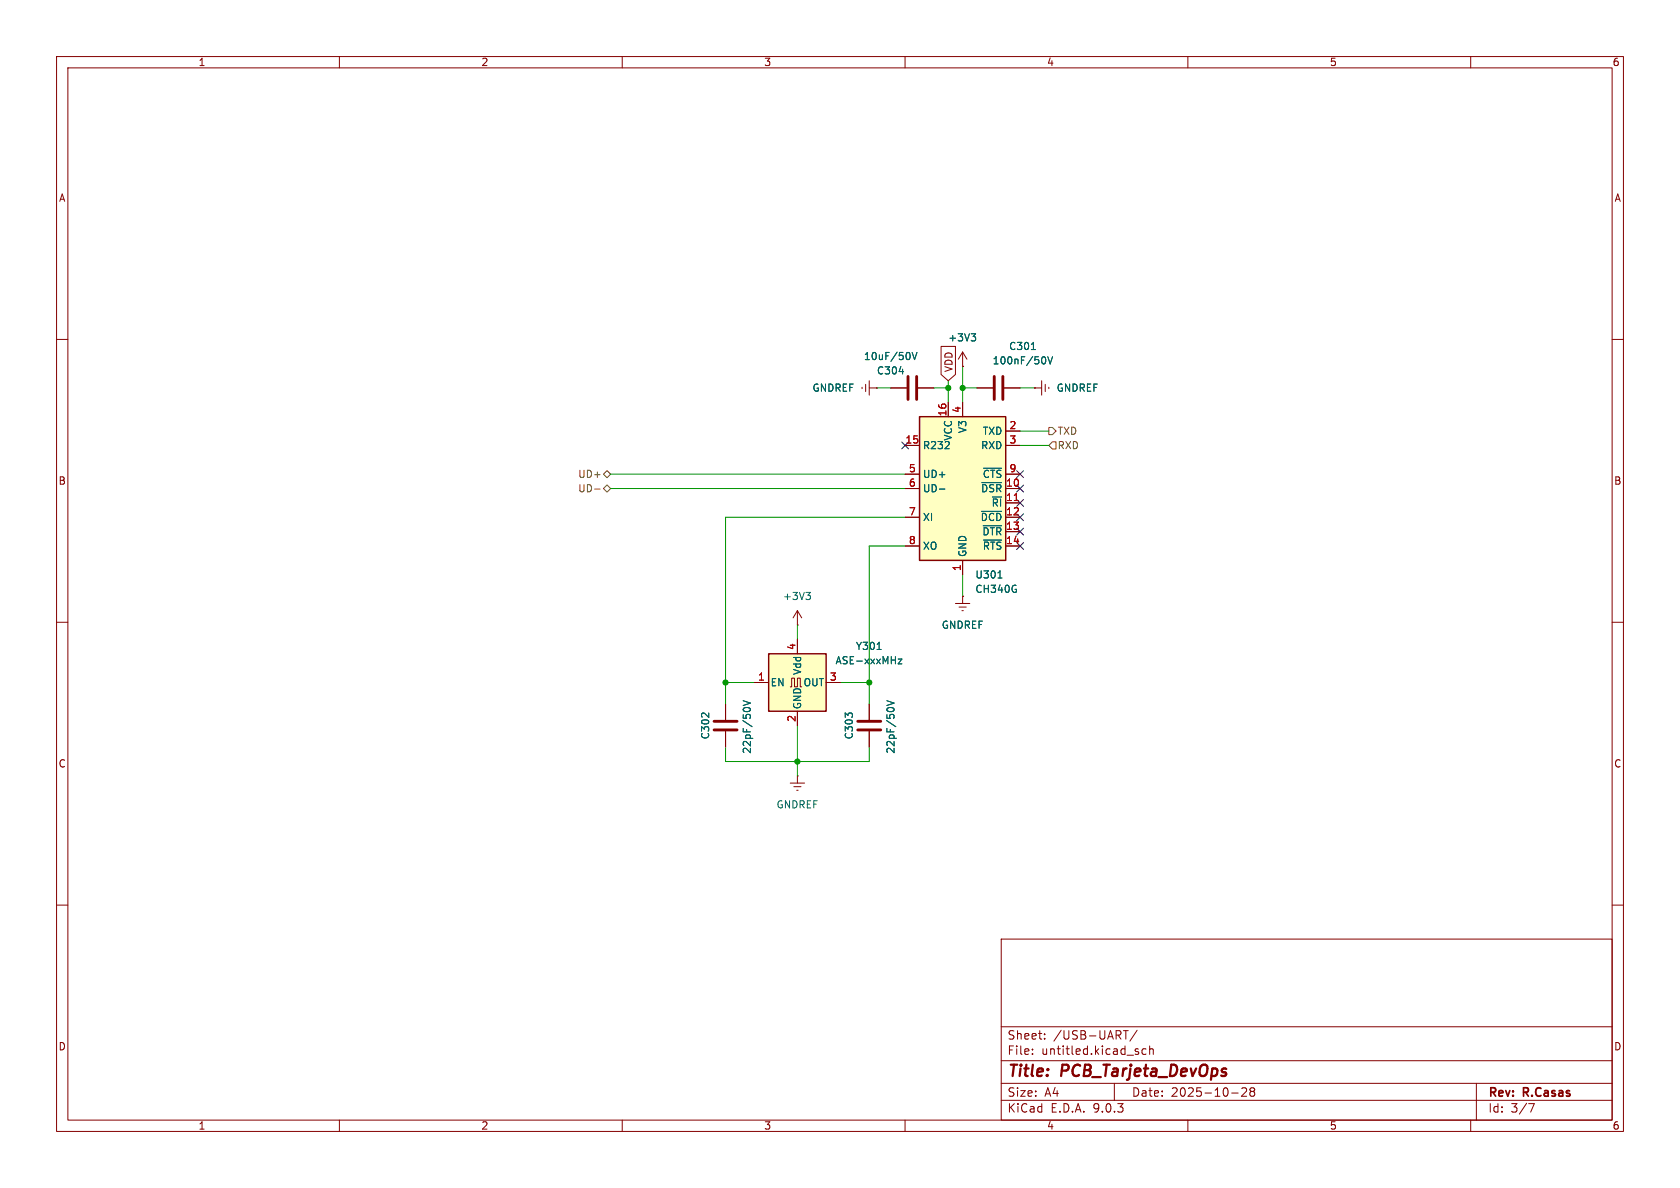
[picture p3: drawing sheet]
<svg xmlns="http://www.w3.org/2000/svg" width="297mm" height="210mm" viewBox="0 0 297 210" stroke-linecap="round" stroke-linejoin="round" font-family="sans-serif">
<g fill="none" stroke="#840000" stroke-width=".18">
<path d="M10 10h277v190h-277zM12 12h273v186h-273zM60 10v2M110 10v2M160 10v2M210 10v2M260 10v2M10 60h2M285 60h2M10 110h2M285 110h2M10 160h2"/>
<path d="M177 166h108v32h-108zM285 160h2M60 198v2M110 198v2M160 198v2M177 194.5h108M177 191.5h108M177 187.5h108M177 181.5h108M182.5 186.3v.1M182.5 185.5v.1M184.7 183.6v.1"/>
<path d="M184.7 182.8v.1M197 191.5v3M198.6 182.2h.9M199 182.2v1.5M201 182.1l-1.3 2M201.2 186v.3M202.6 185.5l-.4-.1-.3 .3v.4l.1 .2h.6M203.2 185.5l.3-.1 .3 .1 .1 .9M203.2 184.9v1.5M210 198v2M217.7 193.2h1.2M219.5 192.4l.6-.1 .2 .1 .1 .3-.9 1.1h.9"/>
<path d="M221.2 192.9l-.2-.2 .2-.4 .5 .1 .1 .2-.3 .3M221.2 192.9l-.2 .3v.5l.2 .1 .5-.1 .1-.2-.1-.4-.2-.2M221.2 192.9h.3M260 198v2M261 191.5v6.5M270.2 195.1h1l-.6 1.5"/>
</g>
<path d="M162.6 73.7h15.2v25.4h-15.2z" fill="#ffffc2"/>
<path d="M162.6 73.7h15.2v25.4h-15.2z" fill="none" stroke="#840000" stroke-width=".25"/>
<g fill="none" stroke="#840000" stroke-width=".18">
<path d="M152.4 68.5v.2M153 67.9v1.3M153.7 68.6h1.2M153.7 67.3v2.6M154.9 68.6h.1M157.5 68.6h2.8M160 78.7h2.6M162.3 68.6h2.8M167.6 71.1v2.6M170.2 71.1v2.6M172.7 68.6h2.8M177.5 68.6h2.8"/>
<path d="M177.8 78.7h2.5M177.8 76.2h2.5M182.9 68.6h.1M182.9 68.6h1.2M184.1 67.3v2.6M184.8 67.9v1.3M185.4 68.5v.2M160 83.8h2.6M160 86.4h2.6M160 91.4h2.6M160 96.5h2.6M170.2 99.1v2.5"/>
<path d="M177.8 83.8h2.5M177.8 86.4h2.5M177.8 91.4h2.5M177.8 96.5h2.5M177.8 88.9h2.5M177.8 94h2.5M141 110.5h.1M141 108l-.8 1.2M141 108l.7 1.2M141 108v2.5M168.9 106.7h2.5M169.5 107.3h1.3"/>
<path d="M170.1 108h.2M170.2 105.4h.1M170.2 105.4v1.3M128.3 124.5v2.8M128.3 129.3v2.8M139.7 138.4h2.5M140.3 139.1h1.3M140.8 139.7h.3M141 137.2h.1M141 137.2v1.2"/>
</g>
<g fill="none" stroke="#006464" stroke-width=".18">
<path d="M159 65.7h.7M160.8 62.5v.8M161.3 62.3l.4 1.3 .4-1.3M182.3 61.8h.8M184.6 63.1a.79 .79 0 0 1 0 1.2M185.2 63.1l.5 1.2 .4-1.2M166.1 86.5h.9M173.5 90.4h3.6M173.6 85.3h3.5M173.8 92.9h3.3M173.9 82.8h3.2M173.9 95.5h3.2"/>
<path d="M142.5 104.7h.8l-.5 .5M143 105.2l.3 .2v.3l-.3 .3M176.4 102.2h.8M131.4 123.9l1.3 .4-1.3 .4M131.6 125.1h.8"/>
</g>
<path d="M179.3 88.5h.7" fill="none" stroke="#a90000" stroke-width=".18"/>
<path d="M160.5 66.5v4.1M162.1 66.5v4.1M175.8 66.5v4.1M177.3 66.5v4.1M126.2 127.5h4.1M126.2 129h4.1" fill="none" stroke="#840000" stroke-width=".51"/>
<path d="M135.9 115.6h10.1v10.1h-10.1z" fill="#ffffc2"/>
<path d="M135.9 115.6h10.1v10.1h-10.1z" fill="none" stroke="#840000" stroke-width=".25"/>
<g fill="none" stroke="#840000" stroke-width=".18">
<path d="M154.9 68.6h.1M157.5 68.6h2.8M160 78.7h2.6M162.3 68.6h2.8M166.4 61.2h2.5v5l-1.3 1.1-1.2-1.1zM167.6 71.1v2.6M170.2 64.8h.1M170.2 62.2l.7 1.3M170.2 62.2l-.8 1.3M170.2 62.2v2.6M170.2 71.1v2.6M172.7 68.6h2.8"/>
<path d="M177.5 68.6h2.8M177.8 78.7h2.5M177.8 76.2h2.5M182.9 68.6h.1M160 83.8h2.6M160 86.4h2.6M160 91.4h2.6M160 96.5h2.6M170.2 99.1v2.5M177.8 83.8h2.5M177.8 86.4h2.5M177.8 91.4h2.5"/>
<path d="M177.8 96.5h2.5M177.8 88.9h2.5M177.8 94h2.5M141 113v2.6M170.2 105.4h.1M128.3 124.5v2.8M128.3 129.3v2.8M133.3 120.7h2.6M139.7 121.4h.3v-1.5h.5v1.5h.5v-1.5h.5v1.5h.2M141 125.7v2.6M146 120.7h2.6M153.7 124.5v2.8"/>
<path d="M153.7 129.3v2.8"/>
</g>
<g fill="none" stroke="#006464" stroke-width=".18">
<path d="M171.7 59h.8l-.4 .5M172.2 59.5l.3 .2v.3l-.3 .3M159 65.7h.7M160.8 62.5v.8M161.3 62.3l.4 1.3 .4-1.3M182.3 61.8h.8M184.6 63.1a.79 .79 0 0 1 0 1.2M185.2 63.1l.5 1.2 .4-1.2M166.1 86.5h.9M173.5 90.4h3.6M173.6 85.3h3.5M173.8 92.9h3.3"/>
<path d="M173.9 82.8h3.2M173.9 95.5h3.2M155.1 114.8h.7M158.8 116.5h.6l-.6 .8h.6M176.4 102.2h.8M131.4 123.9l1.3 .4-1.3 .4M131.6 125.1h.8M156.8 123.9l1.3 .4-1.3 .4M157 125.1h.8"/>
</g>
<path d="M151.6 127.5h4.1M151.6 129h4.1" fill="none" stroke="#840000" stroke-width=".51"/>
<path d="M185.4 75.6h.7l.6 .6-.6 .6h-.7zM186.1 78.1h.6v1.3h-.6l-.7-.7zM105.1 86.5h1M106.7 83.8l.6-.6 .6 .6-.6 .7zM106.7 86.4l.6-.7 .6 .7-.6 .6z" fill="none" stroke="#725600" stroke-width=".18"/>
<g fill="none" stroke="#009600" stroke-width=".18">
<path d="M154.9 68.6h2.6M165.1 68.6h2.5M167.6 67.3v3.8M170.2 64.8v6.3M170.2 68.6h2.5M180.3 76.2h5.1M180.3 78.7h5.1M180.3 68.6h2.6M107.9 86.4h52.1M107.9 83.8h52.1M160 96.5h-6.3v28M160 91.4h-31.7v33.1"/>
<path d="M141 110.5v2.5M170.2 101.6v3.8M128.3 132.1v2.5h25.4v-2.5M128.3 120.7h5M141 128.3v8.9M148.6 120.7h5.1"/>
</g>
<g fill="none" stroke="#000084" stroke-width=".18">
<path d="M159.4 78.1l1.2 1.2M160.6 78.1l-1.2 1.2M179.7 88.3l1.2 1.2M179.7 83.2l1.2 1.2M179.7 93.4l1.2 1.2M179.7 90.8l1.2 1.2M179.7 95.9l1.2 1.2M179.7 85.8l1.2 1.2M180.9 88.3l-1.2 1.2M180.9 83.2l-1.2 1.2M180.9 93.4l-1.2 1.2M180.9 90.8l-1.2 1.2"/>
<path d="M180.9 95.9l-1.2 1.2M180.9 85.8l-1.2 1.2"/>
</g>
<path d="M179.3 88.5h.7" fill="none" stroke="#a90000" stroke-width=".18"/>
<g fill="#009600" stroke="#009600" stroke-width=".18">
<circle cx="170.2" cy="68.6" r=".46"/>
<circle cx="167.6" cy="68.6" r=".46"/>
<circle cx="128.3" cy="120.7" r=".46"/>
<circle cx="153.7" cy="120.7" r=".46"/>
<circle cx="141" cy="134.6" r=".46"/>
</g>
<g font-size="2.8" fill="#840000">
<text x="178" y="190.9">Title:</text>
<text x="187.7" y="190.9">PCB_Tarjeta_DevOps</text>
</g>
<g font-size="2.1" fill="#840000">
<text x="178" y="184">Sheet:</text>
<text x="186.2" y="184">/USB-UART/</text>
<text x="178" y="186.7">File:</text>
<text x="184.1" y="186.7">untitled.kicad_sch</text>
<text x="178" y="196.9">KiCad</text>
<text x="178" y="194.1">Size:</text>
<text x="184.7" y="194.1">A4</text>
<text x="185.7" y="196.9">E.D.A.</text>
<text x="193.3" y="196.9">9.0.3</text>
<text x="200" y="194.1">Date:</text>
<text x="207" y="194.1">2025-10-28</text>
<text x="263" y="194.3">Rev:</text>
<text x="263" y="196.9">Id:</text>
<text x="267.1" y="196.9">3/7</text>
<text x="269.4" y="194.3">R.Casas</text>
</g>
<g font-size="1.8" fill="#840000">
<text x="35" y="11.9">1</text>
<text x="85" y="11.9">2</text>
<text x="135" y="11.9">3</text>
<text x="185" y="11.9">4</text>
<text x="235" y="11.9">5</text>
<text x="285" y="11.9">6</text>
<text x="10.3" y="35.9">A</text>
<text x="285.3" y="35.9">A</text>
<text x="168.6" y="65.9" transform="rotate(-90 168.6 65.9)">VDD</text>
<text x="10.3" y="85.9">B</text>
<text x="285.3" y="85.9">B</text>
<text x="10.3" y="135.9">C</text>
<text x="285.3" y="135.9">C</text>
<text x="10.3" y="185.9">D</text>
<text x="285.3" y="185.9">D</text>
<text x="35" y="199.9">1</text>
<text x="85" y="199.9">2</text>
<text x="135" y="199.9">3</text>
<text x="185" y="199.9">4</text>
<text x="235" y="199.9">5</text>
<text x="285" y="199.9">6</text>
</g>
<g font-size="1.8" fill="#006464">
<text x="152.6" y="63.9">10uF/50V</text>
<text x="167.5" y="60.6">+3V3</text>
<text x="175.4" y="64.6">100nF/50V</text>
<text x="178.3" y="62.1">C301</text>
<text x="143.5" y="69.4">GNDREF</text>
<text x="154.9" y="66.4">C304</text>
<text x="186.7" y="69.4">GNDREF</text>
<text x="168.5" y="78" transform="rotate(-90 168.5 78)">VCC</text>
<text x="171" y="76.7" transform="rotate(-90 171 76.7)">V3</text>
<text x="173.6" y="77.1">TXD</text>
<text x="163.1" y="79.6">R232</text>
<text x="173.3" y="79.6">RXD</text>
<text x="163.1" y="84.7">UD+</text>
<text x="163.1" y="87.2">UD-</text>
<text x="173.3" y="87.2">~{DSR}</text>
<text x="173.6" y="84.7">~{CTS}</text>
<text x="175.2" y="89.8">~{RI}</text>
<text x="163.1" y="92.3">XI</text>
<text x="173.3" y="92.3">~{DCD}</text>
<text x="173.6" y="94.8">~{DTR}</text>
<text x="163.1" y="97.4">XO</text>
<text x="171" y="98.6" transform="rotate(-90 171 98.6)">GND</text>
<text x="173.6" y="97.4">~{RTS}</text>
<text x="138.3" y="106.3">+3V3</text>
<text x="172.3" y="102.5">U301</text>
<text x="172.3" y="105">CH340G</text>
<text x="166.4" y="111.4">GNDREF</text>
<text x="141.8" y="119.4" transform="rotate(-90 141.8 119.4)">Vdd</text>
<text x="147.6" y="117.6">ASE-xxxMHz</text>
<text x="151.2" y="115.1">Y301</text>
<text x="136.1" y="121.5">EN</text>
<text x="141.8" y="125.5" transform="rotate(-90 141.8 125.5)">GND</text>
<text x="142" y="121.5">OUT</text>
<text x="125.6" y="130.8" transform="rotate(-90 125.6 130.8)">C302</text>
<text x="151" y="130.8" transform="rotate(-90 151 130.8)">C303</text>
<text x="132.9" y="133.3" transform="rotate(-90 132.9 133.3)">22pF/50V</text>
<text x="158.3" y="133.3" transform="rotate(-90 158.3 133.3)">22pF/50V</text>
<text x="137.2" y="143.1">GNDREF</text>
</g>
<g font-size="1.8" fill="#a90000">
<text x="167.4" y="73.7" transform="rotate(-90 167.4 73.7)">16</text>
<text x="169.9" y="73.1" transform="rotate(-90 169.9 73.1)">4</text>
<text x="178.4" y="75.9">2</text>
<text x="160" y="78.5">15</text>
<text x="160.6" y="83.6">5</text>
<text x="178.4" y="78.5">3</text>
<text x="178.4" y="83.6">9</text>
<text x="160.6" y="86.1">6</text>
<text x="177.8" y="86.1">10</text>
<text x="177.8" y="88.6">11</text>
<text x="160.6" y="91.2">7</text>
<text x="177.8" y="91.2">12</text>
<text x="177.8" y="93.7">13</text>
<text x="160.6" y="96.3">8</text>
<text x="169.9" y="101" transform="rotate(-90 169.9 101)">1</text>
<text x="177.8" y="96.3">14</text>
<text x="140.7" y="115" transform="rotate(-90 140.7 115)">4</text>
<text x="133.9" y="120.4">1</text>
<text x="146.6" y="120.4">3</text>
<text x="140.7" y="127.7" transform="rotate(-90 140.7 127.7)">2</text>
</g>
<g font-size="1.8" fill="#725600">
<text x="186.9" y="77.1">TXD</text>
<text x="186.9" y="79.6">RXD</text>
<text x="102.1" y="84.7">UD+</text>
<text x="102.1" y="87.2">UD-</text>
</g>
</svg>
